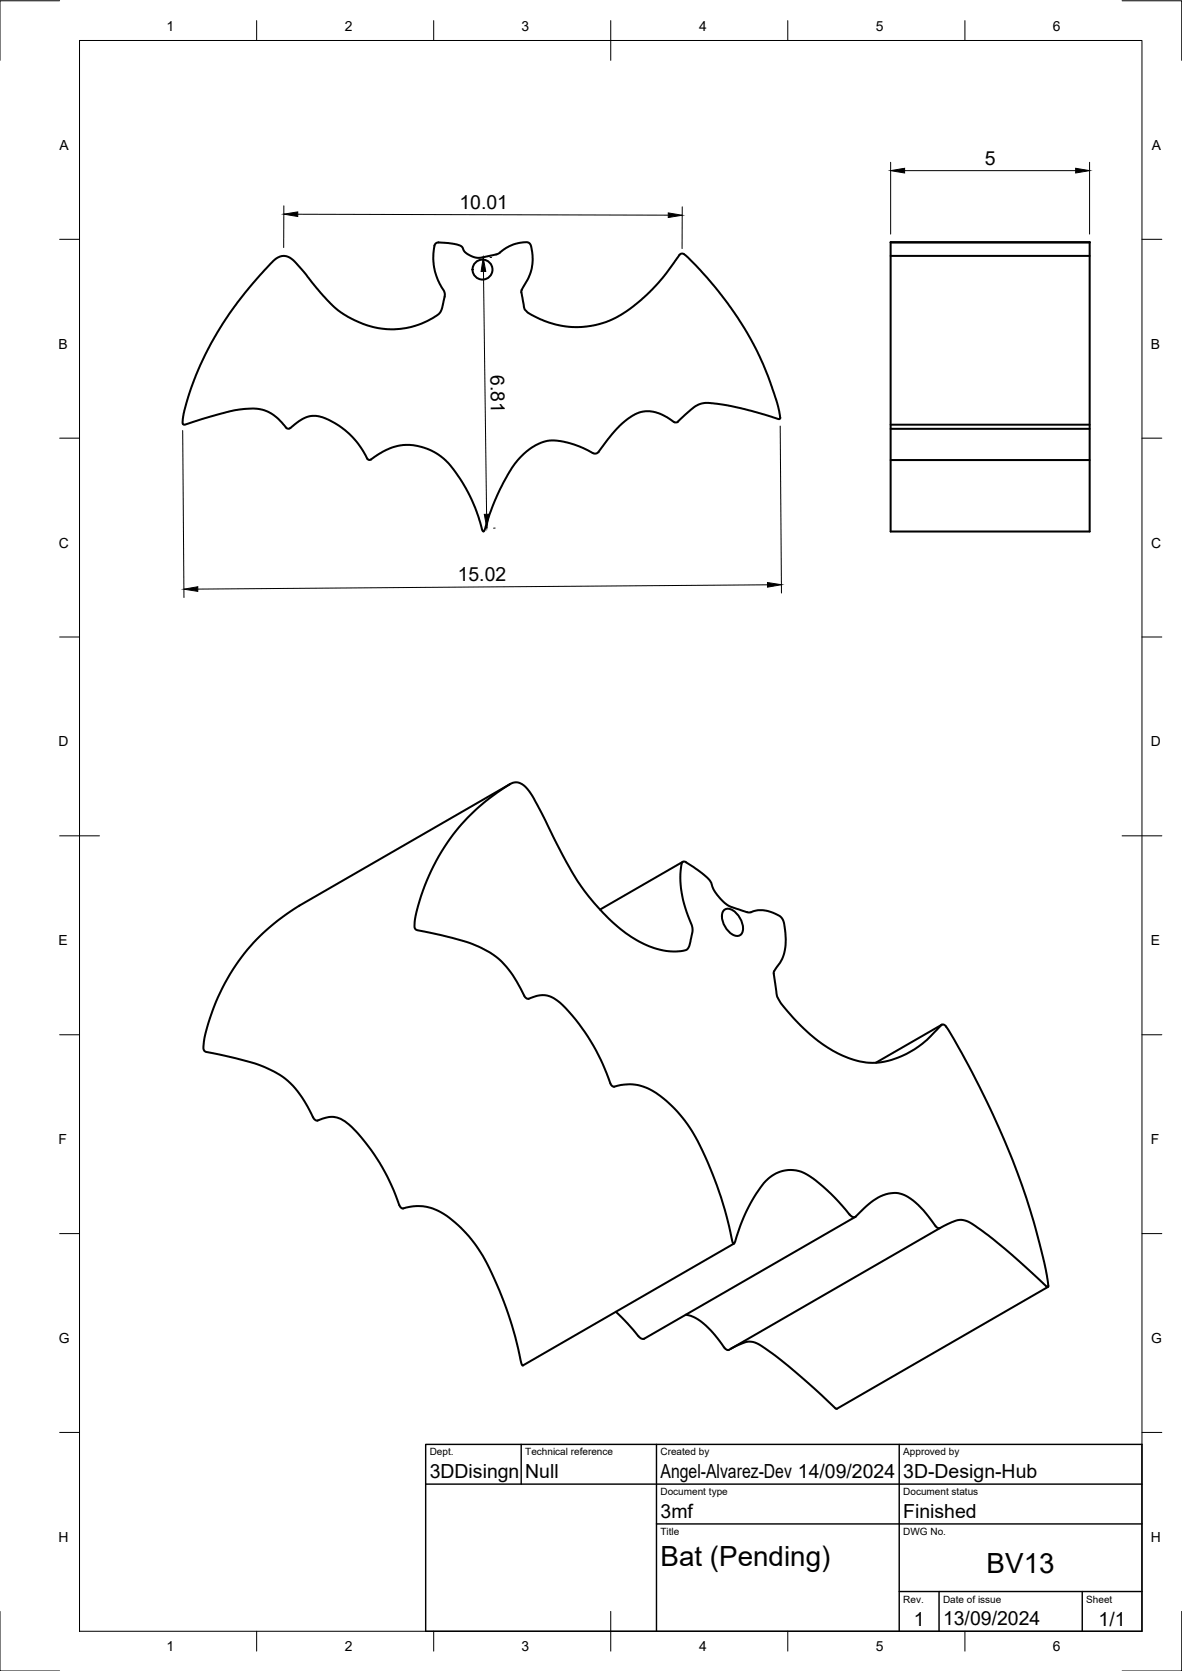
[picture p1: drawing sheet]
<svg xmlns="http://www.w3.org/2000/svg" width="297mm" height="420mm" viewBox="0 0 297 420" stroke-linecap="round" stroke-linejoin="round" font-family="sans-serif">
<!-- layer: Visible -->
<g fill="none" stroke="#000" stroke-width=".51">
<path d="M125.6 63.5l2.5-1.6 2.1-.7 2.3-.3 .6 .3 .4 .7a12.3 12.3 0 0 1-2.2 10.6l-.2 .4M125.7 63.5l-1 .5-3 .6a4.7 4.7 0 0 1-5.3-2l-.6-.8-1.2-.4-1.8-.3-2.9-.1a2.22 2.22 0 0 0-.9 2.3 15.4 15.4 0 0 0 2.7 10.2l.1 1-.6 2.4a3.7 3.7 0 0 1-2.5 3.1l-4.3 1.9-3.9 .8-2.4 .1-2.1-.2-2.1-.3-2.8-.9-3.8-1.8-2.9-2-3.8-4-4.5-5.6-2.4-2.5-1.3-.9-1.2-.3-.9 .2-1.3 .8-3.5 3.7-5.8 7-3.7 5.4a67.9 67.9 0 0 0-10.1 24.2v.9l.5 .3 6.5-2a31.9 31.9 0 0 1 11.2-2.1l2.3 .4 1.7 .8a12.7 12.7 0 0 1 3.8 3.6M131.1 72.9l-.1 .6M170.7 64.1l-4.3 5.9-2.5 2.8-2.7 2.5-3 2.5-3 1.9-2.7 1.2-2.7 .8-3.9 .5h-3l-3.2-.6-4.1-1.4-2.9-1.5-.8-.9-.9-4.3M170.7 64.1a1.21 1.21 0 0 1 1.8 .3l3.5 3.6 4.6 5.3 3.8 5.1 3.3 5.1 2.7 5 2.7 6.2 2.2 6.5 .8 4-.5 .2-6.5-2-6.5-1.5-4.6-.6-1.6 .1-.8 .3a13.7 13.7 0 0 0-4.3 3.4l-.5 .5a1.16 1.16 0 0 1-1 .6 1.16 1.16 0 0 1-1.1-.5l-2.8-1.7-2.7-.6-2.4 .3-2.4 1.2a31.3 31.3 0 0 0-8 8.7M223.8 61v72.6h50v-72.6M223.8 60.9l50 .1zM223.8 64.3h50M71.9 107.5a1.38 1.38 0 0 0 1.9-.6l2-1.4 1.8-.8 1.7-.1 1.7 .3a20.2 20.2 0 0 1 11.3 10.4M150.4 113.6a1.59 1.59 0 0 1-2.3-.2l-3.8-1.6-4.4-1h-2.4l-2.4 .9a19.4 19.4 0 0 0-8.5 9.4l-2.7 5.9-2.1 6.2a.37 .37 0 0 1-.4 .4 .37 .37 0 0 1-.3-.5v-.1a38.6 38.6 0 0 0-9.5-17.6 13.4 13.4 0 0 0-17.8-.3 .91 .91 0 0 1-1.5 .2M223.8 106.8h50M223.8 107.8h50"/>
<path d="M223.8 115.7h50M128.2 197.1l-53 30.6a50.5 50.5 0 0 0-24.1 35.2 1.19 1.19 0 0 0 .8 1.6l5.9 1.2a35.8 35.8 0 0 1 13.2 5 25.5 25.5 0 0 1 7.7 10.3M171.6 216.7l-20.8 12M182 228.8a2.38 2.38 0 0 1 3.1 .9 4.9 4.9 0 0 1 1.4 4.9 1.82 1.82 0 0 1-3 0 5.2 5.2 0 0 1-1.8-5.4zM187.7 229.4l-1.5-.5a10.3 10.3 0 0 1-7.6-7.2l-.9-1.1-2.9-2.2a5.2 5.2 0 0 0-3.1-1.8l-.3 .2a25.6 25.6 0 0 0 2.5 15.9 10.6 10.6 0 0 1-1.1 5.9 11.4 11.4 0 0 1-7.8 0 33.4 33.4 0 0 1-15.1-10.9 70.2 70.2 0 0 1-10.9-17.3l-4.3-8.6a9.3 9.3 0 0 0-4.3-5l-1.1-.1a28.7 28.7 0 0 0-7.4 4.8 50.4 50.4 0 0 0-17.7 30.8 1.15 1.15 0 0 0 .8 1.6l5.8 1.2a36.7 36.7 0 0 1 12.5 4.5 25 25 0 0 1 8.6 11l.6 .5h.4M188.8 229.4a7.5 7.5 0 0 1 7.8 1.6 14 14 0 0 1-.6 11.1l-1.5 2.1M188.8 229.3l-1 .1M132.8 251.1a6.6 6.6 0 0 1 8.6 1.6 53.5 53.5 0 0 1 12.2 20.2l.6 .3a12.5 12.5 0 0 1 12.5 3 36.3 36.3 0 0 1 10.5 14.7 105.7 105.7 0 0 1 7 21.7l.1 .1a.37 .37 0 0 0 .4-.1 .37 .37 0 0 0 0-.4 38.5 38.5 0 0 1 8.2-15.7 8.4 8.4 0 0 1 11.4-.2 48.9 48.9 0 0 1 9.2 9.1M194.5 244.2l-.1 .7 .5 2.8a7.9 7.9 0 0 0 1.4 4.6 41.4 41.4 0 0 0 16.7 13.7 16.9 16.9 0 0 0 15.8-1.6 33.3 33.3 0 0 0 7.8-6.7M236.6 257.7a.82 .82 0 0 1 1.2 .5 198.6 198.6 0 0 1 25 61.2l.6 3.9M236.7 257.7l-16.6 9.5M78.7 281l.5 .6 .6 .2"/>
<path d="M79.8 281.7a6.6 6.6 0 0 1 8.5 1.6 53.1 53.1 0 0 1 12.3 20.2l.7 .4M101.3 303.8a12.4 12.4 0 0 1 12.3 3 37.6 37.6 0 0 1 11.2 16.2 104.2 104.2 0 0 1 6.4 20.2l.2 .1 53-30.6M213.5 305.4a1.2 1.2 0 0 0 1.6 .5 18.5 18.5 0 0 1 7.5-5.6 7.2 7.2 0 0 1 7.5 2.1 36.2 36.2 0 0 1 5.2 6.1l.6 .3h.3M214.9 306l-53 30.6a1.2 1.2 0 0 1-1.5-.6M236.2 308.8l3-1.5a5.1 5.1 0 0 1 6 1 155.1 155.1 0 0 1 18 15.3l.3-.3M236.2 308.8l-53 30.6M154.8 329.8l2.9 3 2.7 3.2M172.3 330.6a9.2 9.2 0 0 1 5.7 3.3l3.5 4.2a1.84 1.84 0 0 0 1.7 1.3M183.6 339.1l2.7-1.2a5 5 0 0 1 5.8 1l4.3 3.2a197.1 197.1 0 0 1 13.6 12M263.3 323.6l-53 30.6-.3-.1"/>
<circle cx="121.3" cy="67.8" r="2.51"/>
</g>
<!-- layer: BORDER -->
<g fill="none" stroke="#000" stroke-width=".25">
<path d="M15 .2h-15v15M20 10.2h267v400h-267zM64.5 5.2v5M109 5.2v5M153.5 5.2v10M198 5.2v5M242.5 5.2v5M282 .2h15v15M15 60.2h5M287 60.2h5M15 110.2h5M287 110.2h5"/>
<path d="M15 160.2h5M287 160.2h5M15 210.2h10M282 210.2h10M15 260.2h5M287 260.2h5M15 310.2h5M287 310.2h5M15 360.2h5M287 360.2h5M0 405.2v15h15M64.5 410.2v5"/>
<path d="M109 410.2v5M153.5 405.2v10M198 410.2v5M242.5 410.2v5M297 405.2v15h-15"/>
</g>
<!-- layer: TITLEBLOCK -->
<path d="M107 363.2h180v47h-180zM107 373.2h180M131 363.2v10M165 363.2v47M226 363.2v47M165 383.2h122M226 400.2h61M236 400.2v10M272 400.2v10" fill="none" stroke="#000" stroke-width=".36"/>
<!-- layer: FD_Dimensions -->
<path d="M71.3 51.8v10.5M74.8 53.9l93.1 .2M171.4 52v10.5M223.8 40.8v18.1M227.3 42.9h43M273.8 40.8v18.1M121.5 68.3l.8 61M123.1 64.7h.4M45.9 108.2l.3 42M196.1 107.1l.3 42M124.4 132.8h-.4M192.9 147l-143.2 1.1" fill="none" stroke="#000" stroke-width=".25"/>
<path d="M71.3 53.8l3.5-.5v1.1zM167.9 53.5l3.5 .6-3.5 .6zM223.8 42.9l3.5-.6v1.2zM270.3 42.3l3.5 .6-3.5 .6zM121.4 64.7l.7 3.5-1.2 .1zM121.7 129.3h1.2l-.6 3.5zM46.2 148.1l3.5-.6v1.2zM192.9 146.5l3.5 .5-3.5 .6z" fill="#000" stroke="#000" stroke-width=".25"/>
<g font-size="7">
<text x="166" y="393.7">Bat (Pending)</text>
<text x="247.9" y="395.4">BV13</text>
</g>
<g font-size="4.9">
<text x="247.5" y="41.4">5</text>
<text x="115.4" y="52.5">10.01</text>
<text x="123.3" y="94.4" transform="rotate(89 123.3 94.4)">6.81</text>
<text x="115" y="146.2">15.02</text>
<text x="108" y="371.7">3DDisingn</text>
<text x="132" y="371.7">Null</text>
<text x="166" y="371.7">Angel-Alvarez-Dev 14/09/2024</text>
<text x="227" y="371.7">3D-Design-Hub</text>
<text x="166" y="381.7">3mf</text>
<text x="227" y="381.7">Finished</text>
<text x="229.6" y="408.8">1</text>
<text x="237" y="408.7">13/09/2024</text>
<text x="276.1" y="408.8">1/1</text>
</g>
<g font-size="3.5">
<text x="41.9" y="7.7">1</text>
<text x="86.6" y="7.7">2</text>
<text x="131.1" y="7.7">3</text>
<text x="175.7" y="7.7">4</text>
<text x="220.1" y="7.7">5</text>
<text x="264.6" y="7.7">6</text>
<text x="15" y="37.7">A</text>
<text x="289.5" y="37.7">A</text>
<text x="14.7" y="87.7">B</text>
<text x="289.2" y="87.7">B</text>
<text x="14.8" y="137.7">C</text>
<text x="289.3" y="137.7">C</text>
<text x="14.7" y="187.7">D</text>
<text x="289.2" y="187.7">D</text>
<text x="14.7" y="237.7">E</text>
<text x="289.2" y="237.7">E</text>
<text x="14.7" y="287.7">F</text>
<text x="289.2" y="287.7">F</text>
<text x="14.8" y="337.7">G</text>
<text x="289.3" y="337.7">G</text>
<text x="14.7" y="387.7">H</text>
<text x="289.2" y="387.7">H</text>
<text x="41.9" y="415.2">1</text>
<text x="86.6" y="415.2">2</text>
<text x="131.1" y="415.2">3</text>
<text x="175.7" y="415.2">4</text>
<text x="220.1" y="415.2">5</text>
<text x="264.6" y="415.2">6</text>
</g>
<g font-size="2.5">
<text x="108" y="366">Dept.</text>
<text x="132" y="366">Technical reference</text>
<text x="166" y="366">Created by</text>
<text x="227" y="366">Approved by</text>
<text x="166" y="376">Document type</text>
<text x="227" y="376">Document status</text>
<text x="166" y="386">Title</text>
<text x="227" y="386">DWG No.</text>
<text x="227" y="403">Rev.</text>
<text x="237" y="403">Date of issue</text>
<text x="273" y="403">Sheet</text>
</g>
</svg>
